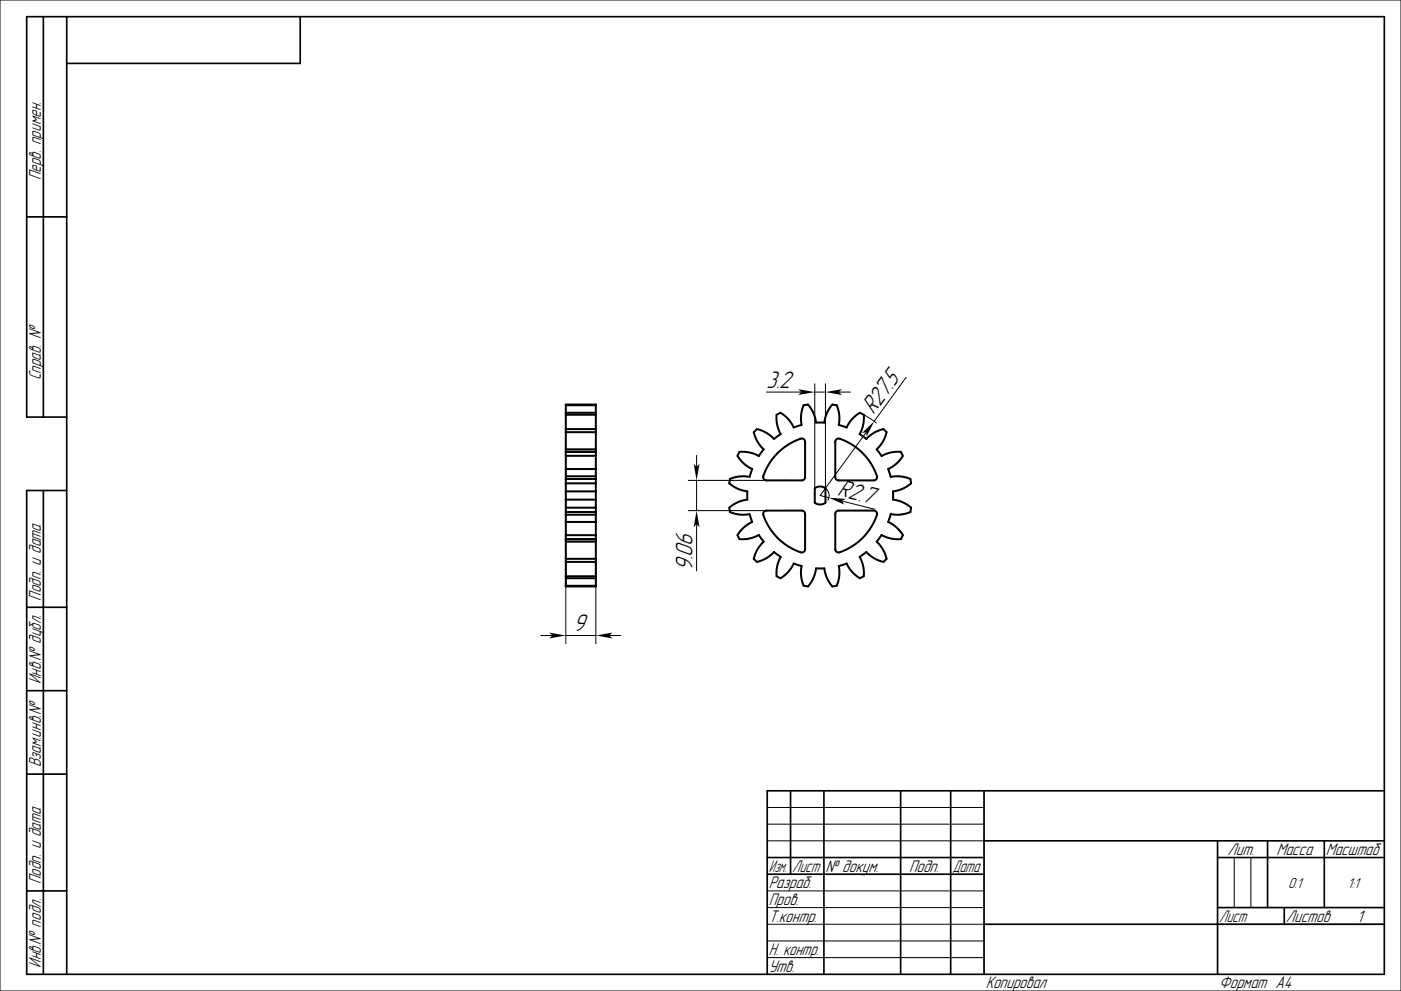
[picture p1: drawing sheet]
<svg xmlns="http://www.w3.org/2000/svg" width="420mm" height="297mm" viewBox="0 0 420 297" stroke-linecap="round" stroke-linejoin="round" font-family="sans-serif">
<g fill="none" stroke="#000" stroke-width=".3">
<path d="M0 0h420v297h-420zM229.8 117.5h10.5M244.3 117.5h3.2M244.3 115v31.3M247.5 115v31.3l.5 .6 .5 .9v1.1l-.3 1M251.5 117.5h3.5M271.7 113.1l-9.6 13.2M208.8 136.5v3.5M258.9 124.3l3.8 2.4M259.7 129.5l-13.8 19M206.3 144h23.5M206.3 153h23.5"/>
<path d="M208.8 144v9M208.8 157v14.1M245.9 148.5l2.6 .7M252.4 150.1l9.9 2.5M169.6 167.5v25.5M178.6 167.5v25.5M162.1 190.5h3.5M169.6 190.5h9M182.6 190.5h3.5M230 252h65M230 242h65M230 247h65"/>
<path d="M370 257v15M375 257v15M230 277h65M230 267h65M230 272h65M365 277h50M230 282h65M230 287h65"/>
</g>
<g fill="none" stroke="#000" stroke-width=".5">
<path d="M13 5v120M20 5v287M90 5v14h-70M8 65h12M20 125h-12v-120h407v287h-407v-145h12M13 147v145M8 182h12M8 207h12M8 232h12M237 237v25M247 237v55M270 237v55"/>
<path d="M285 237v55M295 237v55M415 237h-185v55M230 257h65M295 252h120M365 257h50M365 252v40M380 252v20M397 252v20M8 267h12M230 262h65M295 277h120"/>
<path d="M365 272h50M385 272v5"/>
</g>
<g fill="none" stroke="#000" stroke-width=".6">
<path d="M169.6 121.2h9v54.6h-9zM169.6 121.4h9M169.6 123.7h9M169.6 124.3h9M169.6 128.6h9M169.6 129.5h9M169.6 134.7h9M169.6 135.4h9M169.6 136.6h9M226.9 128.6a10 10 0 0 1 5.1 3l2-1.5-.1-.4a10 10 0 0 1-1.1-5.4l1.2-.6 .3 .2a10 10 0 0 1 3.7 4.2l2.3-.8-.1-.4a10 10 0 0 1 .7-5.5l1.3-.2 .3 .4a10 10 0 0 1 2.1 5.1h2.5l.1-.4a10 10 0 0 1 2.3-5.1l1.3 .2 .2 .4a10 10 0 0 1 .5 5.5l2.3 .8 .2-.4a10 10 0 0 1 3.8-4l1.1 .6 .1 .4a10 10 0 0 1-1.3 5.4l2 1.5 .3-.3a10 10 0 0 1 4.9-2.7l.9 .9-.1 .4a10 10 0 0 1-2.9 4.8l1.5 2 .3-.2a10 10 0 0 1 5.5-1.1l.6 1.2-.2 .4a10 10 0 0 1-4.2 3.6l.7 2.3h.4a10 10 0 0 1 5.5 .6l.2 1.4-.3 .2a10 10 0 0 1-5.1 2.2v2.4l.4 .1a10 10 0 0 1 5 2.3l-.2 1.4-.4 .1a10 10 0 0 1-5.5 .5l-.7 2.3 .3 .2a10 10 0 0 1 4.1 3.8l-.6 1.2h-.4a10 10 0 0 1-5.4-1.3l-1.5 2 .3 .3a10 10 0 0 1 2.7 4.9l-.9 .9-.4-.1a10 10 0 0 1-4.8-2.9l-2 1.5 .2 .4a10 10 0 0 1 1 5.4l-1.1 .6-.4-.2a10 10 0 0 1-3.6-4.2l-2.3 .8v.4a10 10 0 0 1-.7 5.5l-1.3 .2-.2-.4a10 10 0 0 1-2.2-5.1h-2.5v.4a10 10 0 0 1-2.4 5.1l-1.3-.2-.1-.4a10 10 0 0 1-.5-5.5l-2.3-.8-.2 .4a10 10 0 0 1-3.8 4l-1.2-.6v-.4a10 10 0 0 1 1.2-5.4l-2-1.5-.2 .3a10 10 0 0 1-4.9 2.7l-.9-.9 .1-.4a10 10 0 0 1 2.8-4.8l-1.4-2-.4 .2a10 10 0 0 1-5.4 1.1l-.6-1.2 .2-.4a10 10 0 0 1 4.2-3.6l-.8-2.3h-.4a10 10 0 0 1-5.5-.6l-.2-1.4 .3-.2a10 10 0 0 1 5.1-2.2v-2.4l-.4-.1a10 10 0 0 1-5-2.3l.2-1.4 .4-.1a10 10 0 0 1 5.5-.5l.8-2.3-.4-.2a10 10 0 0 1-4-3.8l.6-1.2h.4a10 10 0 0 1 5.4 1.3l1.4-2-.3-.3a10 10 0 0 1-2.6-4.9zM233.4 135.5a14.6 14.6 0 0 1 7.2-4.1l.5 .4 .3 .6v10.6l-.3 .7-.7 .3h-10.6l-.6-.2-.4-.5a14.2 14.2 0 0 1 4.6-7.8zM250.6 131.8l.5-.3a14.4 14.4 0 0 1 8.3 5.1 13.3 13.3 0 0 1 3.5 6.6l-.4 .6-.6 .2h-10.5l-.7-.3-.3-.7v-10.6z"/>
<path d="M169.6 140.6h9M169.6 156.4h9M169.6 142.7h9M169.6 154.3h9M169.6 153.5h9M169.6 143.5h9M169.6 144.9h9M169.6 147.3h9M169.6 149.7h9M169.6 152.1h9M229.1 153.3l.7-.3h10.6l.7 .3 .3 .7v10.6l-.2 .5-.5 .4a14.4 14.4 0 0 1-8.3-5.1 13.3 13.3 0 0 1-3.6-6.6zM244.3 146.3l.9-.4 .8-.1 1.5 .5v4.4l-1 .4-.8 .1-1.4-.5z"/>
<path d="M250.7 153.3l.7-.3h10.5l.6 .2 .4 .5a14.4 14.4 0 0 1-5.1 8.3 13.3 13.3 0 0 1-6.7 3.5l-.5-.3-.2-.6v-10.6zM169.6 175.6h9M169.6 173.3h9M169.6 172.7h9M169.6 168.4h9M169.6 162.3h9M169.6 167.5h9M169.6 161.6h9M169.6 160.4h9"/>
</g>
<g fill="#000">
<path d="M239.3 116.6l5 .9-5 .9 1-.9z" fill-rule="evenodd"/>
<path d="M247.5 117.5l5-.9-1 .9 1 .9z" fill-rule="evenodd"/>
<path d="M208 139l.8 1 .9-1-.9 5z" fill-rule="evenodd"/>
<path d="M258.4 129.8l3.7-3.5-2.3 4.5-.1-1.3z" fill-rule="evenodd"/>
<path d="M208.8 153l.9 5-.9-1-.8 1z" fill-rule="evenodd"/>
<path d="M248.5 149.2l5 .3-1.1 .6 .7 1.1z" fill-rule="evenodd"/>
<path d="M164.6 189.6l5 .9-5 .8 1-.8z" fill-rule="evenodd"/>
<path d="M178.6 190.5l5-.9-1 .9 1 .8z" fill-rule="evenodd"/>
</g>
<g font-size="6.7">
<text x="229.8" y="116.3">3.2</text>
<text x="261.9" y="124.4" transform="rotate(-54 261.9 124.4)">R27.5</text>
<text x="250.9" y="148.5" transform="rotate(14 250.9 148.5)">R2.7</text>
<text x="207.6" y="171.1" transform="rotate(-90 207.6 171.1)">9.06</text>
<text x="171.8" y="189.2">9</text>
</g>
<g font-size="4.7">
<text x="12.2" y="54" transform="rotate(-90 12.2 54)">Перв. примен.</text>
<text x="12.2" y="114" transform="rotate(-90 12.2 114)">Справ. №</text>
<text x="12.2" y="180" transform="rotate(-90 12.2 180)">Подп. и дата</text>
<text x="12.2" y="205" transform="rotate(-90 12.2 205)">Инв.№ дубл.</text>
<text x="12.2" y="230" transform="rotate(-90 12.2 230)">Взам.инв.№</text>
<text x="368" y="256.2">Лит.</text>
<text x="382.7" y="256.2">Масса</text>
<text x="397.5" y="256.2">Масштаб</text>
<text x="230.5" y="261.3">Изм.</text>
<text x="237.5" y="261.3">Лист</text>
<text x="247.5" y="261.3">№ докум.</text>
<text x="272.5" y="261.3">Подп.</text>
<text x="285.5" y="261.3">Дата</text>
<text x="12.2" y="265" transform="rotate(-90 12.2 265)">Подп. и дата</text>
<text x="230.5" y="266.3">Разраб.</text>
<text x="230.5" y="271.3">Пров.</text>
<text x="230.5" y="276.3">Т.контр.</text>
<text x="365.5" y="276.2">Лист</text>
<text x="385.5" y="276.2">Листов</text>
<text x="406.8" y="276.3">1</text>
<text x="230.5" y="286.3">Н. контр.</text>
<text x="12.2" y="290" transform="rotate(-90 12.2 290)">Инв.№ подл.</text>
<text x="230.5" y="291.3">Утв.</text>
<text x="295.5" y="296.3">Копировал</text>
<text x="365.5" y="296.3">Формат A4</text>
</g>
<g font-size="4">
<text x="386.2" y="266">0.1</text>
<text x="404" y="266">1:1</text>
</g>
</svg>
